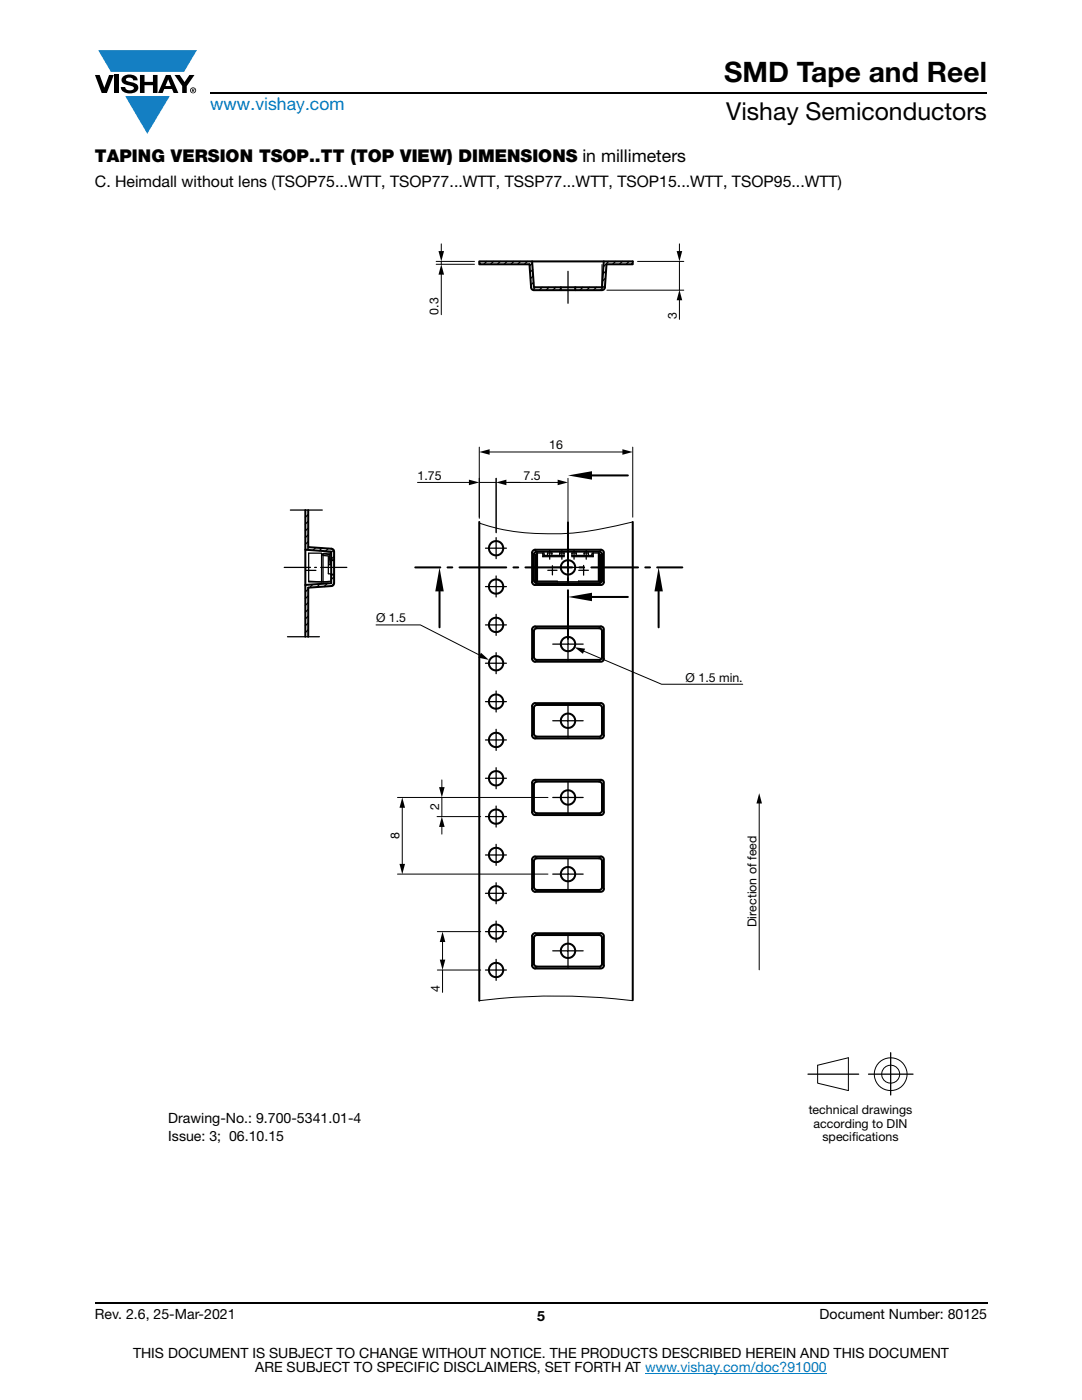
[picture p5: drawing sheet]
<svg xmlns="http://www.w3.org/2000/svg" width="216mm" height="279mm" viewBox="0 0 216 279" stroke-linecap="round" stroke-linejoin="round" font-family="sans-serif">
<g fill="#147fc3">
<path d="M19.6 10h19.7l-2.6 4.3h-1.1h-13.5z"/>
<path d="M25 19.2h8.9l-4.5 7.5z"/>
</g>
<g fill="#000">
<path d="M18.9 15h1l.9 2.5 1-2.5h.9l-1.4 3.6h-1zM22.9 15h.9v3.6h-.9zM24.6 15.3a2.1 2.1 0 0 1 2.8 .3l.1 .4h-.9a.79 .79 0 0 0-.7-.5 .79 .79 0 0 0-.8 .4l.3 .3 1 .2a1.08 1.08 0 0 1 1.2 1 1.08 1.08 0 0 1-1.1 1.2 1.73 1.73 0 0 1-2.4-1.2h.9a.96 .96 0 0 0 .8 .6 .96 .96 0 0 0 .9-.4 1.31 1.31 0 0 0-1.2-.6 1.03 1.03 0 0 1-1.1-.6 1.03 1.03 0 0 1 .2-1.1zM27.9 15h.9v1.3h1.7v-1.3h.9v3.6h-.9v-1.6h-1.7v1.6h-.9zM34.8 15h1.1l.9 1.4 1-1.4h1l-1.5 2.2v1.4h-.9v-1.4zM88.1 52.7l.5 2.1h-1.1zM87.5 50.1h1.1l-.5 2.1zM135.6 57.9l.5 2h-1.1zM135 50.1h1.1l-.5 2.1zM93.6 95.7l2 .6-2 .5zM95.6 90.2l2.1-.5v1.1zM99 96.3l2-.6v1.1z"/>
<path d="M111.3 95.7l2 .6-2 .5zM124.2 89.7l2.1 .5-2.1 .6zM96 130.3l1.6 1.4-2.1-.4zM114.6 129.2l2.2 .3-.5 1zM87.6 157.1h1.1l-.5 2.1zM79.7 172.4h1.1l-.5 2.1zM80.3 159.1l.5 2.1h-1.1zM88.2 163l.5 2h-1.1zM151.5 158.3l.5 2.1h-1.1zM88.3 185.9l.6 2.1h-1.2zM87.7 191.5h1.2l-.6 2.1z"/>
<path d="M33.6 15.9l.5 1.3h-1.1zM33.1 15l-1.6 3.6h1l.3-.8h1.5l.3 .8h1l-1.6-3.6z"/>
<path d="M38.4 17.8h.2v.2h-.2zM38.3 17.7v.7h.1v-.3l.4 .3-.2-.3 .2-.2-.1-.2z"/>
<path d="M38.1 18a.46 .46 0 0 1 .9 0 .46 .46 0 0 1-.9 0zM37.9 18a.6 .6 0 0 0 1.2 0 .6 .6 0 0 0-1.2 0z"/>
</g>
<path d="M42 18.6h155M18.9 260h178.1" fill="none" stroke="#000" stroke-width=".36"/>
<path d="M128.7 274h36.3" fill="none" stroke="#007ec4" stroke-width=".2"/>
<g fill="none" stroke="#000" stroke-width=".4">
<path d="M95.6 52.2h30.7v.5h-5.3l-.3 4.7-.1 .3-.3 .2h-13.8l-.4-.2-.1-.3-.3-4.7h-10.1zM106.2 52.2l.3 5.1h13.6l.4-5.1M111.9 57.3v.6M114.8 57.3v.6M118.1 94.9h7.2M60.9 101.8v25.3M60.9 109.7l5.2 .4v6.3l-5.2 .3M61.5 101.8v7.4l4.6 .3 .5 .2 .1 .4v6.3l-.3 .4-.3 .2-4.6 .3v9.8M66.1 114.7h.6M66.1 111.8h.6M82.9 113.2h5M87.7 118v7.2"/>
<path d="M89.3 113.2h1M91.7 113.2h9.3M95.6 104.2v95.5M102.5 113.2h.9M104.8 113.2h9.4M106.3 110l.5-.3h13.3l.3 .3 .1 .3v6l-.3 .3-.3 .1h-13.3l-.4-.5v-5.9zM106.7 110.3l.4-.2h12.6l.3 .2 .1 .3v5.4l-.2 .3-.4 .1h-12.5l-.3-.2-.2-.4v-5.2zM113.3 104.3v9.7M113.3 115.4v1M113.3 117.8v9.7M115.6 113.2h1M118 113.2h9.3"/>
<path d="M118.1 119.1h7.2M126.3 104.2v95.4M128.8 113.2h.9M131.1 113.2h5M131.4 118v7.2M106.3 125.3l.5-.3h13.1l.3 .1 .3 .5v6.1l-.3 .2-.3 .2-13.3-.1-.4-.5v-5.9zM106.7 125.6l.4-.2h12.6l.3 .2 .1 .4v5.3l-.2 .3-.4 .1h-12.5l-.3-.2-.2-.4v-5.1zM106.3 155.9l.5-.3h13.1l.3 .1 .3 .5v6.1l-.3 .3-.3 .1-13.3-.1-.4-.5v-5.9zM106.3 140.6l.5-.3 13.3 .1 .3 .2 .1 .3v6.1l-.3 .3-.3 .1-13.3-.1-.3-.2-.1-.3v-5.9zM106.7 140.9l.4-.2h12.6l.3 .2 .1 .4v5.3l-.2 .3-.4 .1h-12.5l-.5-.6v-5.1zM106.8 156.1l.3-.1h12.6l.3 .2 .1 .4v5.3l-.2 .3-.4 .1h-12.5l-.3-.2-.2-.4v-5.1zM106.3 171.2l.5-.3 13.3 .1 .3 .2 .1 .3v6.1l-.3 .3-.3 .1-13.3-.1-.3-.2-.1-.3v-5.9z"/>
<path d="M106.7 171.5l.4-.2h12.6l.3 .2 .1 .4v5.3l-.2 .3-.4 .1h-12.5l-.3-.2-.2-.4v-5.1zM106.3 186.5l.5-.3 13.3 .1 .3 .2 .1 .3v6.1l-.6 .4-13.3-.1-.4-.5v-5.9zM106.7 186.8l.4-.2h12.6l.3 .2 .1 .4v5.3l-.2 .3-.4 .1h-12.5l-.5-.6v-5.1z"/>
<circle cx="99" cy="109.4" r="1.43"/>
<circle cx="99" cy="117.1" r="1.43"/>
<circle cx="113.3" cy="113.2" r="1.44"/>
<circle cx="99" cy="132.4" r="1.44"/>
<circle cx="99" cy="124.7" r="1.43"/>
<circle cx="113.3" cy="128.5" r="1.43"/>
<circle cx="99" cy="155.3" r="1.44"/>
<circle cx="99" cy="147.7" r="1.43"/>
<circle cx="99" cy="140" r="1.43"/>
<circle cx="113.3" cy="143.8" r="1.44"/>
<circle cx="113.3" cy="159.2" r="1.44"/>
<circle cx="99" cy="178.3" r="1.43"/>
<circle cx="99" cy="170.6" r="1.43"/>
<circle cx="99" cy="163" r="1.43"/>
<circle cx="113.3" cy="174.5" r="1.43"/>
<circle cx="99" cy="193.6" r="1.43"/>
<circle cx="99" cy="185.9" r="1.43"/>
<circle cx="113.3" cy="189.8" r="1.44"/>
</g>
<g fill="none" stroke="#000" stroke-width=".2">
<path d="M87 52.2h7.7M87 52.7h7.7M88.1 48.7v1.8M88.1 52.2v.5M88.1 54.4v8.4M120.1 52.8v4.5M121.1 57.9h15.3M127.2 52.2h9.2M135.6 48.7v1.8M135.6 52.2v5.7M135.6 59.5v4.2M83.3 96.3h10.6"/>
<path d="M95.6 96.3h3.4M95.6 89.2v14.2M97.3 90.2h27.3M99 95.4v10.9M100.7 96.3h11M113.3 95.5v13.7M126.3 89.2v14M64.5 110.1h1.6M106.2 110.3l.3 .3M106.5 115.8l-.3 .4M106.8 109.7l.3 .4M107.1 116.4l-.3 .3"/>
<path d="M119.5 116.4l.4 .3M119.9 109.7l-.4 .4M120.1 115.8l.4 .4M120.5 110.3l-.4 .3M126.3 104.2a68.5 68.5 0 0 1-13.6 2.3h-1a44.8 44.8 0 0 1-16.1-2.1M75 124.7h8.9l12.2 6.2M106.2 125.6l.3 .4M106.5 131.1l-.3 .4M106.8 125l.3 .4M107.1 131.7l-.3 .4M116.2 129.8l15.8 6.8h16.2M119.5 131.7l.4 .4"/>
<path d="M119.9 125l-.4 .4M120.1 131.1l.4 .4M120.5 125.6l-.4 .4M79.3 159.2h30M88.2 155.7v1.8M88.2 159.2v3.8M106.2 156.2l.3 .4M106.2 140.9l.3 .4M106.5 146.4l-.3 .4M106.8 155.6l.3 .4M106.8 140.3l.3 .4M107.1 147l-.3 .4"/>
<path d="M119.5 147l.4 .4M119.9 155.6l-.4 .4M119.9 140.3l-.4 .4M120.1 146.4l.4 .4M120.5 156.2l-.4 .4M120.5 140.9l-.4 .4M151.5 160v33.6M79.3 174.4h30M80.3 160.8v12M87.2 163h8.7M88.2 164.7v1.8M106.2 171.5l.3 .4"/>
<path d="M106.5 161.7l-.3 .4M106.5 177l-.3 .4M106.8 170.9l.3 .4M107.1 162.3l-.3 .4M107.1 177.6l-.3 .4M119.5 162.3l.4 .4M119.5 177.6l.4 .4M119.9 170.9l-.4 .4M120.1 161.7l.4 .4M120.1 177l.4 .4M120.5 171.5l-.4 .4M87.3 193.6h8.6"/>
<path d="M87.3 185.9h8.6M88.3 187.6v4.3M88.3 193.6v4.5M95.6 199.7a125.9 125.9 0 0 1 30.7 0M106.2 186.8l.3 .4M106.5 192.3l-.3 .4M106.8 186.2l.3 .4M107.1 192.9l-.3 .4M119.5 192.9l.4 .4M119.9 186.2l-.4 .4M120.1 192.3l.4 .4M120.5 186.8l-.4 .4"/>
<path d="M163.1 212.6l6.2-1.5v6.5l-6.2-1.4z"/>
<circle cx="177.7" cy="214.4" r="3.3"/>
<circle cx="177.7" cy="214.4" r="1.8"/>
</g>
<path d="M113.3 94.9l4.8-.9v1.7zM87.7 113.2l.8 4.8h-1.6zM113.3 119.1l4.8-.8v1.7zM131.4 113.2l.9 4.8h-1.7z" fill="#000"/>
<g fill="none" stroke="#000" stroke-width=".25">
<path d="M95.8 52.2l-.2 .1M97.1 52.2l-.6 .5M98.5 52.2l-.6 .5M99.8 52.2l-.5 .5M101.2 52.2l-.6 .5M102.5 52.2l-.6 .5M103.9 52.2l-.6 .5M105.2 52.2l-.6 .5M106.2 52.5l-.5 .6M106.3 53.8l-.5 .5M106.4 55.1l-.5 .5M106.5 56.3l-.6 .6"/>
<path d="M106.8 57.3l-.5 .6M108.2 57.3l-.6 .6M109.5 57.3l-.5 .6M110.9 57.3l-.6 .6M111.9 57.7l-.2 .2M113.3 54.2v6.3M114.9 57.3l-.1 .2M116.3 57.3l-.6 .6M117.6 57.3l-.5 .6M119 57.3l-.6 .6M120.7 57l-.9 .9M120.8 55.5l-.6 .6"/>
<path d="M120.9 54l-.6 .7M121.5 52.2l-1.1 1M122.8 52.2l-.6 .5M124.2 52.2l-.6 .5M125.5 52.2l-.6 .5M56.7 113.2h5.3M57.9 101.8h6.4M60.9 116.7v.1M61 113.8h2M61 101.8l-.1 .1M61.5 117.6l-.6 .5M61.5 118.9l-.6 .6"/>
<path d="M61.5 104l-.6 .6M61.5 102.7l-.6 .5M61.5 105.4l-.6 .6M61.5 106.7l-.6 .6M61.5 108.1l-.6 .5M61.6 116l2.6 .1M61.7 109.2l-.5 .5M62.4 116.7l-.6 .6M62.8 113.2h.3M63 109.3l-.5 .5M63.8 116.5l-.6 .7M64 113.2h5.2"/>
<path d="M64.2 110.7v-.3h-2.6v5.7h2.6M64.2 116.1h.3M64.2 116.1v-5.4h.3v5.4M64.2 110.7l.3-.2 1.2-.1 .3 .1 .1 .3-.2 1.9h-.3l.2-2-1.3 .2 1 .1v3.5l.6 .1v1.4l-1.6 .1M64.3 109.4l-.6 .5M65.3 116.4l-.6 .7M65.5 109.5l-.5 .5M65.5 116l-1 .1M66.6 109.8l-.5 .5M66.6 116.4l-.5 .6M66.7 111l-.6 .6M66.7 115.1l-.6 .6"/>
<path d="M96.9 117.1h4.1M96.9 109.4h4.1M99 107.3v4.2M99 114.9v4.2M107 116.1h8.4M107 110.6h-.2v5.5h.2M107.2 110.4v5.6l-.2 .1M107.2 116h4v.1M107.3 110.4h1v.7h4.3M107.3 110.4h-.3v5.7M108.3 110.4h.3v.4l-.3 .3M108.6 110.6v.2h4"/>
<path d="M109.3 113.8h.9v.9M109.7 109.8v1.8M110.1 110.4v.4M110.1 110.4h-.8v.4M110.2 112.9v.9h.9M110.3 113.2h3v3.3M112.1 109.8v1.8M112.5 110.4v.4M112.6 110.4h-.9v.4M113.3 110.2v3h3.1M113.3 110.5v6.2M114.5 109.8v1.8"/>
<path d="M115 110.8v-.4h-.9v.4M115.5 113.8h1v1M116.5 112.8v1h.9M117 109.8v1.8M117.4 110.8v-.4h-.8v.4M118.1 110.6v.2h-4M118.4 110.4h1M118.4 110.4h-.3v.4l.3 .3M118.4 110.4v.7h-4.3M119.4 110.4h.3v.4M119.4 110.4v5.6l.3 .1M119.4 116h-4v.1"/>
<path d="M119.7 110.8v5.3h-4.3M119.7 110.6h.1v5.5h-.1v-5.3M57.4 127.1h6.3M61.5 120.3l-.6 .5M61.5 121.6l-.6 .6M61.5 123l-.6 .5M61.5 124.3l-.6 .6M61.5 125.7l-.6 .5M61.5 127l-.1 .1M96.9 132.4h4.1M99 122.6v4.2M99 130.3v4.1"/>
<path d="M99 137.9v4.2M101 124.7h-4.1M110.3 128.5h3v3.4M113.3 125.5v3h3.1M96.9 140h4.1M96.9 155.3h4.1M99 145.6v4.2M99 153.2v4.2M101 147.7h-4.1M110.3 159.2h3v3.3M110.3 143.8h3v3.4M113.3 156.1v3.1h3.1"/>
<path d="M113.3 140.8v3h3.1M96.9 178.3h4.1M96.9 170.6h4.1M99 160.9v4.2M99 168.5v4.2M99 176.2v4.2M101 163h-4.1M110.3 174.4h3v3.4M113.3 171.4v3h3.1M99 183.8v4.2M99 191.5v4.2M101 185.9h-4.1"/>
<path d="M101 193.6h-4.1M110.3 189.8h3v3.3M113.3 186.7v3.1h3.1M161.2 214.4h10.1M173.3 214.4h8.9M177.7 210.1v8.4"/>
</g>
<text font-size="5.6" x="144.5" y="16.4">SMD Tape and Reel</text>
<text font-size="4.9" x="144.9" y="24">Vishay Semiconductors</text>
<text font-size="3.5" fill="#007ec4" x="42" y="21.9">www.vishay.com</text>
<text font-size="3.5" x="18.9" y="32.3">TAPING VERSION TSOP..TT (TOP VIEW) DIMENSIONS in millimeters</text>
<text font-size="3.2" x="18.9" y="37.4">C. Heimdall without lens (TSOP75...WTT, TSOP77...WTT, TSSP77...WTT, TSOP15...WTT, TSOP95...WTT)</text>
<g font-size="2.8">
<text x="33.6" y="224.1">Drawing-No.: 9.700-5341.01-4</text>
<text x="33.6" y="227.6">Issue: 3; 06.10.15</text>
<text x="18.9" y="263.3">Rev. 2.6, 25-Mar-2021</text>
<text x="107.2" y="263.6">5</text>
<text x="163.6" y="263.3">Document Number: 80125</text>
<text x="26.5" y="271">THIS DOCUMENT IS SUBJECT TO CHANGE WITHOUT NOTICE. THE PRODUCTS DESCRIBED HEREIN AND THIS DOCUMENT</text>
<text x="50.9" y="273.8">ARE SUBJECT TO SPECIFIC DISCLAIMERS, SET FORTH AT www.vishay.com/doc?91000</text>
</g>
<g font-size="2.5">
<text x="87.5" y="62.8" transform="rotate(-90 87.5 62.8)">0.3</text>
<text x="135" y="63.7" transform="rotate(-90 135 63.7)">3</text>
<text x="109.6" y="89.7">16</text>
<text x="83.3" y="95.8">1.75</text>
<text x="104.5" y="95.8">7.5</text>
<text x="75" y="124.1">Ø 1.5</text>
<text x="136.8" y="136">Ø 1.5 min.</text>
<text x="87.6" y="161.7" transform="rotate(-90 87.6 161.7)">2</text>
<text x="79.7" y="167.5" transform="rotate(-90 79.7 167.5)">8</text>
<text x="151" y="185" transform="rotate(-90 151 185)">Direction of feed</text>
<text x="87.8" y="198.1" transform="rotate(-90 87.8 198.1)">4</text>
<text x="161.4" y="222.4">technical drawings</text>
<text x="162.3" y="225.1">according to DIN</text>
<text x="164.1" y="227.7">specif</text>
<text x="170" y="227.7">ications</text>
</g>
</svg>
